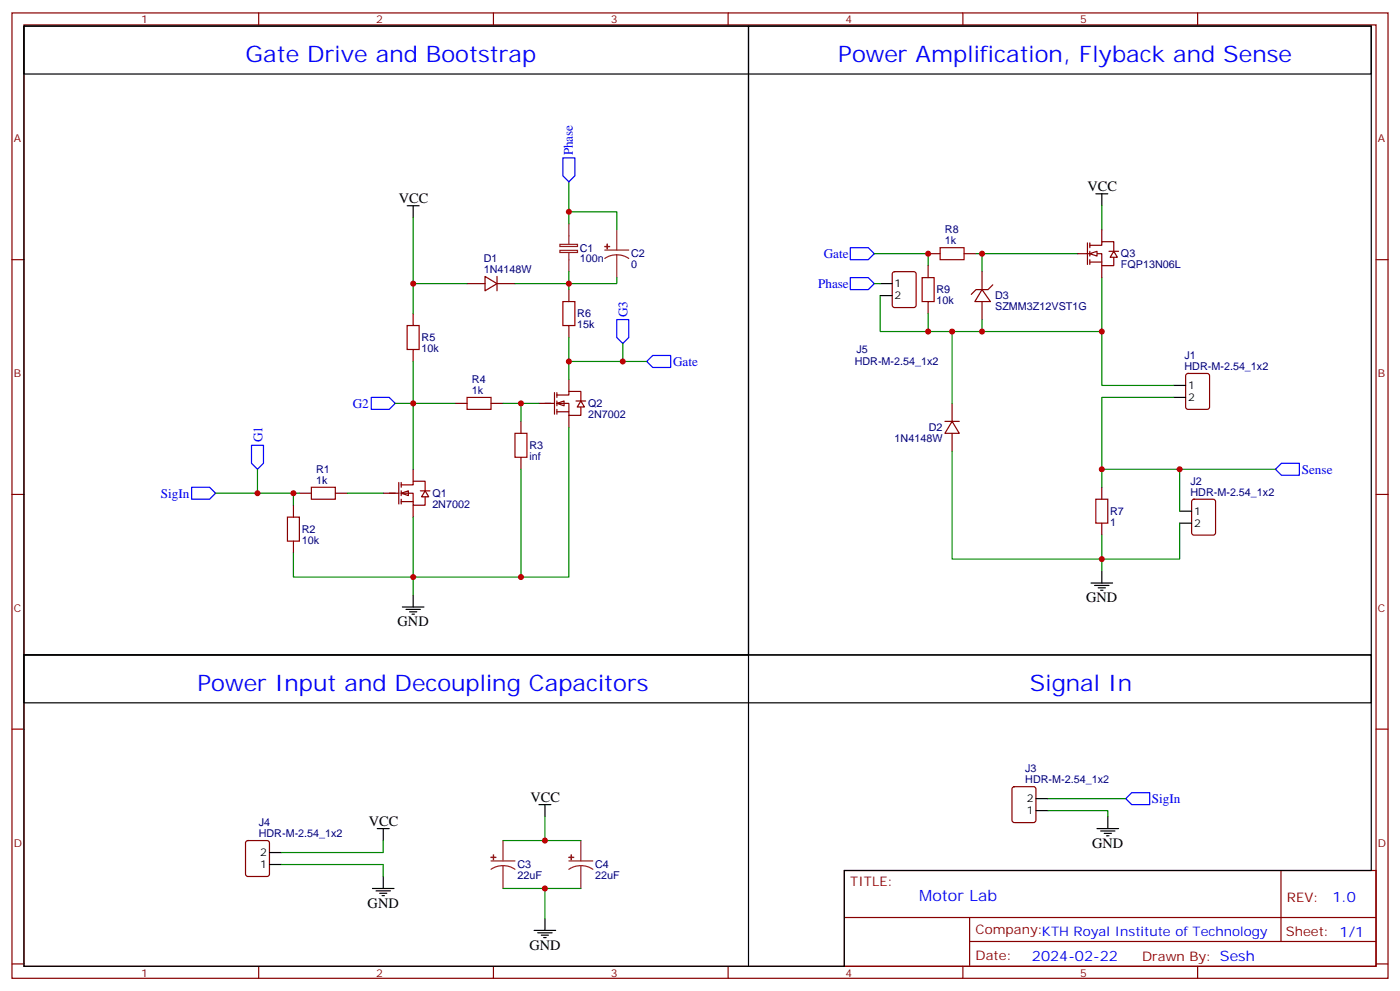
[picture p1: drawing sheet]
<svg xmlns="http://www.w3.org/2000/svg" width="412mm" height="292mm" viewBox="0 0 412 292" stroke-linecap="round" stroke-linejoin="round" font-family="sans-serif">
<g fill="none" stroke="#870000" stroke-width=".35">
<path d="M3.5 3.8h405.4v284.3h-405.4zM7.1 7.3h398.2v277.3h-398.2zM76.2 3.8v3.5M145.3 3.8v3.5M214.5 3.8v3.5M283.6 3.8v3.5M352.8 3.8v3.5M3.5 76.5h3.6M405.3 76.5h3.6M3.5 145.6h3.6M405.3 145.6h3.6M3.5 214.8h3.6"/>
<path d="M405.3 214.8h3.6M248.7 256.4h156.6v28.2h-156.6zM377.3 256.4v20.9M248.7 270.2h156.5M285.6 277.3h119.6M285.6 270.2v14.2M3.5 283.9h3.6M76.2 284.6v3.5M145.3 284.6v3.5M214.5 284.6v3.5M283.6 284.6v3.5M352.8 284.6v3.5"/>
<path d="M405.3 283.9h3.6"/>
</g>
<g fill="#fff" stroke="#870000" stroke-width=".35">
<path d="M118.2 145.3l2.1-.7v1.4z"/>
<path d="M125.2 144.6l1.1 1.7h-2.1z"/>
</g>
<g fill="none" stroke="#870000" stroke-width=".35">
<path d="M134.1 118.8h3.5M144.6 118.8h3.6M121.7 138.2v3.5M153.5 124.1v3.5M153.5 134.7v3.5M88.2 145.3h3.5M98.8 145.3h3.5M112.9 145.3h4.6M117.5 142.1v6.3M118.2 142.8h3.5v-1.1h3.5v2.9M118.2 145.3h3.5v3.5h3.5v-2.5M118.2 147.7h3.5"/>
<path d="M118.2 142.1v1.4M118.2 144.6v1.4M118.2 147v1.4M121.7 148.8v3.5M123.8 144.6h2.8"/>
</g>
<path d="M137.6 117.1h7v3.5h-7zM151.7 127.6h3.5v7.1h-3.5zM91.7 143.5h7.1v3.5h-7.1z" fill="none" stroke="#a10000" stroke-width=".35"/>
<g fill="#fff" stroke="#870000" stroke-width=".35">
<path d="M164 118.8l2.2-.7v1.4z"/>
<path d="M171.1 118.1l1.1 1.8h-2.2z"/>
</g>
<g fill="none" stroke="#870000" stroke-width=".35">
<path d="M273.4 74.7h3.5M273.4 78.2v3.6M284 74.7h3.5M317.5 74.7h7.1v3.5h3.5v-2.4M320.3 71.5v6.4M321 72.2h3.6v-1h3.5v2.8M321 71.5v1.5M321 74v1.4M321 76.5v1.4M321 77.2h3.6M324.6 67.7v3.5M324.6 78.2v3.6"/>
<path d="M326.7 74h2.8M121.7 92.4v3.5M137.6 83.5h5.3M142.9 81.4l3.5 2.1-3.5 2.2zM146.4 83.5h5.3M146.4 81.4v4.3M167.6 85.3v3.5M167.6 95.9v3.5M263.1 80.2l.4-.2h5.7l.6 .4 .1 9.5-.5 .6-5.9 .1-.6-.5-.1-9.4zM273.4 88.8v3.6M289.3 85.3l2.4 3.5h-4.5zM289.3 80v5.3"/>
<path d="M289.3 88.8v5.3M292.5 83.9l-1.5 1.4h-3.5l-1.4 1.4M121.7 102.9v3.6M158.7 118.8h4.6M163.3 115.6v6.4M164 116.3h3.6v-1h3.5v2.8M164 118.8h3.6v3.5h3.5v-2.4M164 115.6v1.5M164 118.1v1.4M167.6 111.8v3.5M169.7 118.1h2.8M280.5 118.8v5.3"/>
<path d="M349.5 110.2l.5-.2h5.6l.7 .4v9.5l-.5 .6-5.8 .1-.7-.5-.1-9.4zM164 121.3h3.6M164 120.6v1.4M167.6 122.3v3.6M278.3 124.1h4.3M280.5 124.1l2.1 3.5h-4.3zM280.5 127.6v5.3M86.4 148.8v3.5M86.4 159.4v3.5M324.6 143.5v3.5M324.6 154.1v3.5M351.2 147.2l.5-.2h5.7l.6 .5 .1 9.4-.5 .7h-5.9l-.6-.4-.1-9.5z"/>
<path d="M298.3 231.9l.5-.2h5.6l.7 .4 .1 9.5-.5 .6-5.9 .1-.6-.5-.1-9.4zM72.6 247.8l.4-.2h5.7l.6 .4 .1 9.5-.5 .6-5.9 .1-.6-.5-.1-9.4z"/>
</g>
<path d="M276.9 73h7.1v3.5h-7.1zM119.9 95.9h3.6v7h-3.6zM165.8 88.8h3.5v7.1h-3.5zM271.6 81.8h3.6v7h-3.6zM84.7 152.3h3.5v7.1h-3.5zM322.8 147h3.5v7.1h-3.5z" fill="none" stroke="#a10000" stroke-width=".35"/>
<g fill="none" stroke="#008700" stroke-width=".35">
<path d="M167.6 53.6v12.3M121.7 64.1v19.4M167.6 62.4h14.1v5.3M257.5 74.7h15.9v3.5M287.5 74.7h1.8v5.3M289.3 74.7h28.2M324.6 60.6v7.1M137.6 83.5h-15.9v8.9M151.7 83.5h15.9v1.8M167.6 80v3.5h14.1v-1.7M167.6 99.4v7.1M257.5 83.5h1.8"/>
<path d="M259.3 87.1v10.5h65.3v15.9h21.1M273.4 92.4v5.2M280.5 97.6v21.2M289.3 94.1v3.5M324.6 81.8v15.8M116.4 118.8h17.7M121.7 106.5v31.7M148.2 118.8h10.5M153.5 118.8v5.3M183.4 101.2v5.3M190.5 106.5h-22.9v5.3M345.7 117.1h-21.1v26.4"/>
<path d="M75.8 138.2v7.1h12.4M153.5 138.2v31.8h-67.1v-7.1M167.6 125.9v44.1h-14.1M280.5 132.9v31.8h67v-10.6M324.6 138.2h22.9v12.4M347.5 138.2h28.2M63.5 145.3h12.3M86.4 145.3v3.5M102.3 145.3h10.6M121.7 152.3v23M324.6 157.6v10.6M308.7 238.8h17.6v1.7"/>
<path d="M308.7 235.2h22.9M82.9 254.6h30v3.6M112.9 247.6v3.5h-30M148.2 247.6h22.9M160.5 240.5v7.1M148.2 261.7h22.9M160.5 261.7v8.8"/>
</g>
<g fill="none" stroke="#000" stroke-width=".35">
<path d="M322.8 57.1h3.5M324.6 57.1v3.5M119.9 60.6h3.6M121.7 60.6v3.5M259.3 83.5h3.5M259.3 87.1h3.5M345.7 113.5h3.5M345.7 117.1h3.5M347.5 150.6h3.5M347.5 154.1h3.5M118.5 178.8h6.4M119.6 179.5h4.2"/>
<path d="M121.7 175.3v3.5M321.4 171.7h6.3M322.4 172.4h4.3M323.5 173.1h2.1M324.2 173.8h.7M324.6 168.2v3.5M120.6 180.2h2.2M121.4 180.9h.7M158.7 237h3.6M160.5 237v3.5M305.2 238.8h3.5M305.2 235.2h3.5"/>
<path d="M79.4 254.6h3.5M79.4 251.1h3.5M111.1 244.1h3.6M112.9 244.1v3.5M112.9 258.2v3.5M323.1 244.1h6.4M324.2 244.8h4.2M325.3 245.5h2.1M326 246.2h.7M326.3 240.5v3.6M109.7 261.7h6.4M110.8 262.4h4.2"/>
<path d="M111.8 263.1h2.1M112.5 263.8h.7M157.3 274h6.4M158.4 274.7h4.2M159.5 275.4h2.1M160.2 276.2h.7M160.5 270.5v3.5"/>
</g>
<path d="M165.8 46.5h3.5v5.3l-1.7 1.8-1.8-1.8zM250.5 73h5.3l1.7 1.7-1.7 1.8h-5.3zM181.7 94.1h3.5v5.3l-1.8 1.8-1.7-1.8zM250.5 81.8h5.3l1.7 1.7-1.7 1.8h-5.3zM109.4 117.1h5.3l1.7 1.7-1.7 1.8h-5.3zM190.5 106.5l1.8-1.8h5.3v3.5h-5.3zM74.1 131.2h3.5v5.3l-1.8 1.7-1.7-1.7zM377.5 136.5h5.3v3.5h-5.3l-1.8-1.8zM56.4 143.5h5.3l1.8 1.8-1.8 1.7h-5.3zM333.4 233.5h5.3v3.5h-5.3l-1.8-1.8z" fill="none" stroke="#00f" stroke-width=".35"/>
<g fill="none" stroke="#8c2424" stroke-width=".35">
<path d="M164.9 72h5.2v.6h-5.2zM164.9 73.7h5.2v.7h-5.2zM167.6 65.9v6M167.6 74.4v5.6M178.2 73.7h7M181.7 75.1l1.8 .2 1.7 .8M181.7 75.1l-1.9 .2-1.6 .8M181.7 67.7v6M181.7 75.1v6.7M144.6 253.6h7.1M148.2 255l1.8 .2 1.7 .8M148.2 255l-1.9 .2-1.7 .8"/>
<path d="M148.2 247.6v6M148.2 255v6.7M167.6 253.6h7M171.1 255l1.8 .2 1.7 .8M171.1 255l-1.9 .2-1.6 .8M171.1 247.6v6M171.1 255v6.7"/>
</g>
<g fill="#8c2424" stroke="#8c2424" stroke-width=".35">
<path d="M144.6 252.5l1.4 .1z"/>
<path d="M145.3 251.8l.1 1.4z"/>
<path d="M167.6 252.5l1.4 .1z"/>
<path d="M168.3 251.8v1.4z"/>
<path d="M178.2 72.6h1.4z"/>
<path d="M178.9 71.9v1.4z"/>
</g>
<g fill="#fff" stroke="#870000" stroke-width=".35">
<path d="M328.1 74l1 1.8h-2.1z"/>
<path d="M321 74.7l2.1-.7v1.4z"/>
</g>
<path d="M7.1 7.7h213.4v185.2h-213.4zM7.1 7.7h396.8v14.1h-396.8zM220.5 7.7h183.4v185.2h-183.4zM7.1 192.9h213.4v91.7h-213.4zM7.1 192.9h396.8v14.1h-396.8zM403.9 192.9v63.5h-155.2v28.2h-28.2" fill="none" stroke="#000" stroke-width=".35"/>
<g fill="#c00">
<circle cx="153.5" cy="118.8" r=".88"/>
<circle cx="121.7" cy="170" r=".88"/>
<circle cx="121.7" cy="118.8" r=".88"/>
<circle cx="153.5" cy="170" r=".88"/>
<circle cx="121.7" cy="83.5" r=".88"/>
<circle cx="167.6" cy="83.5" r=".88"/>
<circle cx="324.6" cy="164.7" r=".88"/>
<circle cx="160.5" cy="261.7" r=".88"/>
<circle cx="160.5" cy="247.6" r=".88"/>
<circle cx="347.5" cy="138.2" r=".88"/>
<circle cx="324.6" cy="138.2" r=".88"/>
<circle cx="167.6" cy="62.4" r=".88"/>
<circle cx="75.8" cy="145.3" r=".88"/>
<circle cx="167.6" cy="106.5" r=".88"/>
<circle cx="280.5" cy="97.6" r=".88"/>
<circle cx="183.4" cy="106.5" r=".88"/>
<circle cx="86.4" cy="145.3" r=".88"/>
<circle cx="273.4" cy="97.6" r=".88"/>
<circle cx="289.3" cy="97.6" r=".88"/>
<circle cx="324.6" cy="97.6" r=".88"/>
<circle cx="273.4" cy="74.7" r=".88"/>
<circle cx="289.3" cy="74.7" r=".88"/>
</g>
<g font-size="6.7" fill="#00f">
<text x="72.3" y="18.3">Gate Drive and Bootstrap</text>
<text x="246.9" y="18.3">Power Amplification, Flyback and Sense</text>
<text x="58.2" y="203.5">Power Input and Decoupling Capacitors</text>
<text x="303.4" y="203.5">Signal In</text>
</g>
<text font-size="4.6" fill="#00f" x="270.8" y="265.4">Motor Lab</text>
<g font-size="4.2">
<text x="117.5" y="59.9">VCC</text>
<text x="320.3" y="56.4">VCC</text>
<text x="320" y="177.4">GND</text>
<text x="117.1" y="184.4">GND</text>
<text x="156.3" y="236.3">VCC</text>
<text x="108.7" y="243.3">VCC</text>
<text x="321.7" y="249.7">GND</text>
<text x="108.3" y="267.3">GND</text>
<text x="155.9" y="279.7">GND</text>
</g>
<g font-size="4.2" fill="#00f">
<text x="392.5" y="265.7">1.0</text>
<text x="304" y="283">2024-02-22</text>
</g>
<g font-size="3.9" fill="#00f">
<text x="168.8" y="45.8" transform="rotate(-90 168.8 45.8)">Phase</text>
<text x="242.7" y="76">Gate</text>
<text x="241" y="84.8">Phase</text>
<text x="184.8" y="93.4" transform="rotate(-90 184.8 93.4)">G3</text>
<text x="198.3" y="107.7">Gate</text>
<text x="103.9" y="120.1">G2</text>
<text x="77.3" y="130.3" transform="rotate(-90 77.3 130.3)">G1</text>
<text x="383.5" y="139.5">Sense</text>
<text x="47.4" y="146.5">SigIn</text>
<text x="339.3" y="236.6">SigIn</text>
</g>
<g font-size="3.9" fill="#800">
<text x="250.5" y="261">TITLE:</text>
<text x="379.1" y="265.7">REV:</text>
<text x="287.4" y="275.2">Company:KTH Royal Institute of Technology</text>
<text x="378.7" y="275.8">Sheet: 1/1</text>
<text x="287.4" y="282.9">Date:</text>
<text x="336.4" y="282.9">Drawn By: Sesh</text>
</g>
<g font-size="3.2" fill="#800">
<text x="41.6" y="6.8">1</text>
<text x="110.8" y="6.8">2</text>
<text x="179.9" y="6.8">3</text>
<text x="249.1" y="6.8">4</text>
<text x="318.2" y="6.8">5</text>
<text x="4.1" y="41.9">A</text>
<text x="405.9" y="41.9">A</text>
<text x="4.1" y="111.1">B</text>
<text x="405.9" y="111.1">B</text>
<text x="4.1" y="180.2">C</text>
<text x="405.9" y="180.2">C</text>
<text x="4.1" y="249.3">D</text>
<text x="405.9" y="249.3">D</text>
<text x="41.6" y="287.6">1</text>
<text x="110.8" y="287.6">2</text>
<text x="179.9" y="287.6">3</text>
<text x="249.1" y="287.6">4</text>
<text x="318.2" y="287.6">5</text>
</g>
<g font-size="3.2" fill="#000080">
<text x="278.4" y="71.9">1k</text>
<text x="278.4" y="68.7">R8</text>
<text x="142.5" y="77.1">D1</text>
<text x="170.8" y="77.3">100n</text>
<text x="170.8" y="74.1">C1</text>
<text x="185.9" y="75.8">C2</text>
<text x="330.2" y="75.8">Q3</text>
<text x="142.5" y="80.4">1N4148W</text>
<text x="185.9" y="79">0</text>
<text x="330.2" y="79">FQP13N06L</text>
<text x="275.9" y="89.6">10k</text>
<text x="275.9" y="86.4">R9</text>
<text x="293.2" y="88.2">D3</text>
<text x="170" y="93.5">R6</text>
<text x="293.2" y="91.4">SZMM3Z12VST1G</text>
<text x="124.2" y="100.5">R5</text>
<text x="170" y="96.7">15k</text>
<text x="124.2" y="103.8">10k</text>
<text x="251.8" y="107.6">HDR-M-2.54_1x2</text>
<text x="252.3" y="104.1">J5</text>
<text x="348.9" y="105.8">J1</text>
<text x="139" y="112.8">R4</text>
<text x="348.9" y="108.9">HDR-M-2.54_1x2</text>
<text x="139" y="116">1k</text>
<text x="173.2" y="119.9">Q2</text>
<text x="173.2" y="123.2">2N7002</text>
<text x="263.5" y="130.2">1N4148W</text>
<text x="273.6" y="127">D2</text>
<text x="155.9" y="135.5">inf</text>
<text x="155.9" y="132.3">R3</text>
<text x="93.1" y="142.5">1k</text>
<text x="93.1" y="139.2">R1</text>
<text x="350.7" y="142.8">J2</text>
<text x="127.4" y="149.6">2N7002</text>
<text x="127.4" y="146.4">Q1</text>
<text x="350.7" y="146">HDR-M-2.54_1x2</text>
<text x="327" y="154.9">1</text>
<text x="327" y="151.7">R7</text>
<text x="88.9" y="160.2">10k</text>
<text x="88.9" y="157">R2</text>
<text x="302" y="227.4">J3</text>
<text x="302" y="230.6">HDR-M-2.54_1x2</text>
<text x="76.2" y="243.3">J4</text>
<text x="76.2" y="246.5">HDR-M-2.54_1x2</text>
<text x="152.4" y="255.7">C3</text>
<text x="175.3" y="255.7">C4</text>
<text x="152.4" y="258.9">22uF</text>
<text x="175.3" y="258.9">22uF</text>
</g>
<g font-size="3.2">
<text x="263.5" y="84.6">1</text>
<text x="263.5" y="88.1">2</text>
<text x="350" y="114.6">1</text>
<text x="350" y="118.1">2</text>
<text x="351.7" y="151.6">1</text>
<text x="351.7" y="155.2">2</text>
<text x="302.4" y="239.8">1</text>
<text x="302.4" y="236.3">2</text>
<text x="76.7" y="255.7">1</text>
<text x="76.7" y="252.2">2</text>
</g>
</svg>
